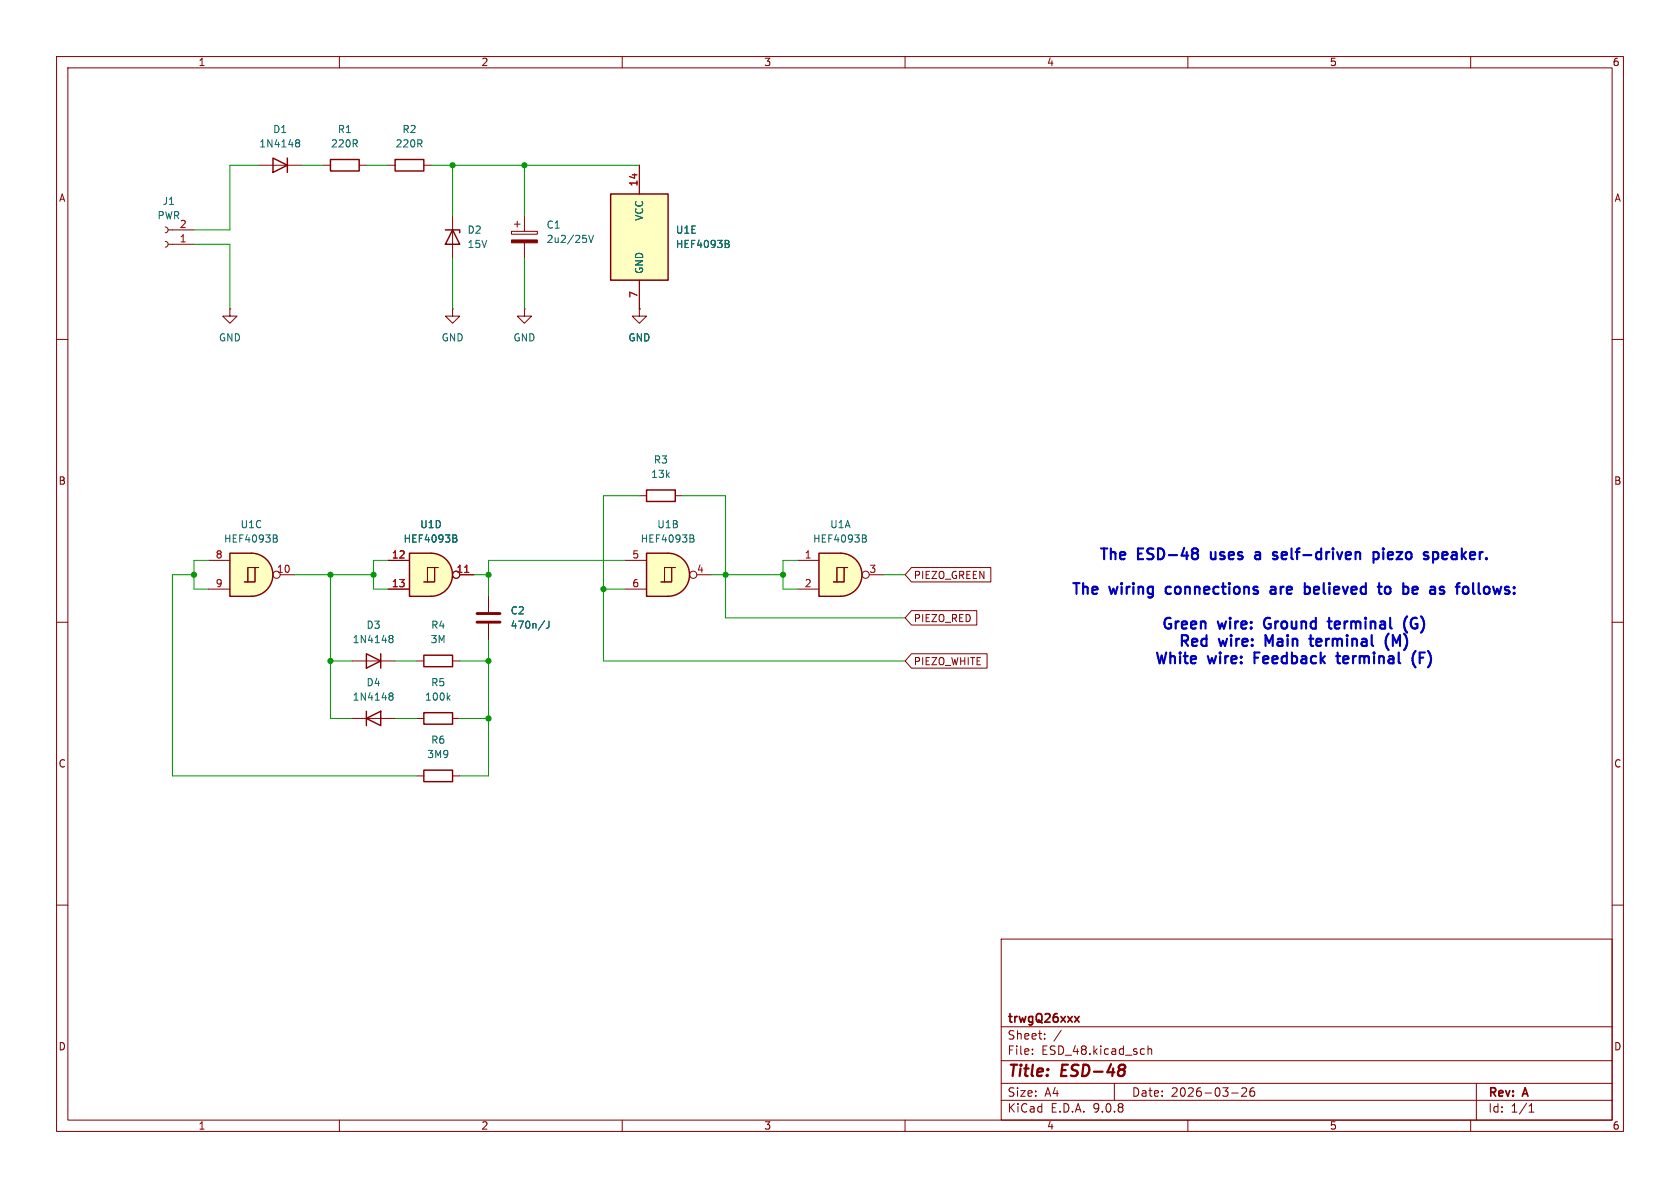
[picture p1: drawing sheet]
(kicad_sch
 (version 20250114)
 (generator "eeschema")
 (generator_version "9.0")
 (paper "A4")
 (title_block
  (title "ESD-48")
  (date "2026-03-26")
  (rev "A")
  (company "trwgQ26xxx"))
 (lib_symbols
  (symbol "4xxx:HEF4093B"
   (pin_names
    (offset 1.016)) (exclude_from_sim no) (in_bom yes) (on_board yes)
   (property "Reference" "U" (at 0 1.27 0) (effects (font (size 1.27 1.27))))
   (property "Value" "HEF4093B" (at 0 -1.27 0) (effects (font (size 1.27 1.27))))
   (property "Footprint" "" (at 0 0 0) (effects (font (size 1.27 1.27)) (hide yes)))
   (property "Datasheet" "https://assets.nexperia.com/documents/data-sheet/HEF4093B.pdf" (at 0 0 0) (effects (font (size 1.27 1.27)) (hide yes)))
   (property "Description" "Quad 2-Input NAND Schmitt Trigger, SOIC-14" (at 0 0 0) (effects (font (size 1.27 1.27)) (hide yes)))
   (property "ki_locked" "" (at 0 0 0) (effects (font (size 1.27 1.27))))
   (symbol "HEF4093B_1_0"
    (polyline (pts (xy -1.27 -1.27) (xy 0.635 -1.27) (xy 0.635 1.27) (xy 1.27 1.27)) (stroke (width 0) (type default)) (fill (type none)))
    (polyline (pts (xy -1.27 -1.27) (xy 0.635 -1.27) (xy 0.635 1.27) (xy 1.27 1.27)) (stroke (width 0) (type default)) (fill (type none)))
    (polyline (pts (xy -0.635 -1.27) (xy -0.635 1.27) (xy 0.635 1.27)) (stroke (width 0) (type default)) (fill (type none)))
    (polyline (pts (xy -0.635 -1.27) (xy -0.635 1.27) (xy 0.635 1.27)) (stroke (width 0) (type default)) (fill (type none))))
   (symbol "HEF4093B_1_1"
    (arc (start 0 3.81) (mid 3.7934 0) (end 0 -3.81) (stroke (width 0.254) (type default)) (fill (type background)))
    (polyline (pts (xy 0 3.81) (xy -3.81 3.81) (xy -3.81 -3.81) (xy 0 -3.81)) (stroke (width 0.254) (type default)) (fill (type background)))
    (pin input line (at -7.62 2.54 0) (length 3.81) (name "~" (effects (font (size 1.27 1.27)))) (number "1" (effects (font (size 1.27 1.27)))))
    (pin input line (at -7.62 -2.54 0) (length 3.81) (name "~" (effects (font (size 1.27 1.27)))) (number "2" (effects (font (size 1.27 1.27)))))
    (pin output inverted (at 7.62 0 180) (length 3.81) (name "~" (effects (font (size 1.27 1.27)))) (number "3" (effects (font (size 1.27 1.27))))))
   (symbol "HEF4093B_1_2"
    (arc (start -3.81 3.81) (mid -2.589 0) (end -3.81 -3.81) (stroke (width 0.254) (type default)) (fill (type none)))
    (polyline (pts (xy -3.81 3.81) (xy -0.635 3.81)) (stroke (width 0.254) (type default)) (fill (type background)))
    (polyline (pts (xy -3.81 -3.81) (xy -0.635 -3.81)) (stroke (width 0.254) (type default)) (fill (type background)))
    (arc (start 3.81 0) (mid 2.1855 -2.584) (end -0.6096 -3.81) (stroke (width 0.254) (type default)) (fill (type background)))
    (arc (start -0.6096 3.81) (mid 2.1928 2.5924) (end 3.81 0) (stroke (width 0.254) (type default)) (fill (type background)))
    (polyline (pts (xy -0.635 3.81) (xy -3.81 3.81) (xy -3.81 3.81) (xy -3.556 3.4036) (xy -3.0226 2.2606) (xy -2.6924 1.0414) (xy -2.6162 -0.254) (xy -2.7686 -1.4986) (xy -3.175 -2.7178) (xy -3.81 -3.81) (xy -3.81 -3.81) (xy -0.635 -3.81)) (stroke (width -25.4) (type default)) (fill (type background)))
    (pin input inverted (at -7.62 2.54 0) (length 4.318) (name "~" (effects (font (size 1.27 1.27)))) (number "1" (effects (font (size 1.27 1.27)))))
    (pin input inverted (at -7.62 -2.54 0) (length 4.318) (name "~" (effects (font (size 1.27 1.27)))) (number "2" (effects (font (size 1.27 1.27)))))
    (pin output line (at 7.62 0 180) (length 3.81) (name "~" (effects (font (size 1.27 1.27)))) (number "3" (effects (font (size 1.27 1.27))))))
   (symbol "HEF4093B_2_0"
    (polyline (pts (xy -1.27 -1.27) (xy 0.635 -1.27) (xy 0.635 1.27) (xy 1.27 1.27)) (stroke (width 0) (type default)) (fill (type none)))
    (polyline (pts (xy -1.27 -1.27) (xy 0.635 -1.27) (xy 0.635 1.27) (xy 1.27 1.27)) (stroke (width 0) (type default)) (fill (type none)))
    (polyline (pts (xy -0.635 -1.27) (xy -0.635 1.27) (xy 0.635 1.27)) (stroke (width 0) (type default)) (fill (type none)))
    (polyline (pts (xy -0.635 -1.27) (xy -0.635 1.27) (xy 0.635 1.27)) (stroke (width 0) (type default)) (fill (type none))))
   (symbol "HEF4093B_2_1"
    (arc (start 0 3.81) (mid 3.7934 0) (end 0 -3.81) (stroke (width 0.254) (type default)) (fill (type background)))
    (polyline (pts (xy 0 3.81) (xy -3.81 3.81) (xy -3.81 -3.81) (xy 0 -3.81)) (stroke (width 0.254) (type default)) (fill (type background)))
    (pin input line (at -7.62 2.54 0) (length 3.81) (name "~" (effects (font (size 1.27 1.27)))) (number "5" (effects (font (size 1.27 1.27)))))
    (pin input line (at -7.62 -2.54 0) (length 3.81) (name "~" (effects (font (size 1.27 1.27)))) (number "6" (effects (font (size 1.27 1.27)))))
    (pin output inverted (at 7.62 0 180) (length 3.81) (name "~" (effects (font (size 1.27 1.27)))) (number "4" (effects (font (size 1.27 1.27))))))
   (symbol "HEF4093B_2_2"
    (arc (start -3.81 3.81) (mid -2.589 0) (end -3.81 -3.81) (stroke (width 0.254) (type default)) (fill (type none)))
    (polyline (pts (xy -3.81 3.81) (xy -0.635 3.81)) (stroke (width 0.254) (type default)) (fill (type background)))
    (polyline (pts (xy -3.81 -3.81) (xy -0.635 -3.81)) (stroke (width 0.254) (type default)) (fill (type background)))
    (arc (start 3.81 0) (mid 2.1855 -2.584) (end -0.6096 -3.81) (stroke (width 0.254) (type default)) (fill (type background)))
    (arc (start -0.6096 3.81) (mid 2.1928 2.5924) (end 3.81 0) (stroke (width 0.254) (type default)) (fill (type background)))
    (polyline (pts (xy -0.635 3.81) (xy -3.81 3.81) (xy -3.81 3.81) (xy -3.556 3.4036) (xy -3.0226 2.2606) (xy -2.6924 1.0414) (xy -2.6162 -0.254) (xy -2.7686 -1.4986) (xy -3.175 -2.7178) (xy -3.81 -3.81) (xy -3.81 -3.81) (xy -0.635 -3.81)) (stroke (width -25.4) (type default)) (fill (type background)))
    (pin input inverted (at -7.62 2.54 0) (length 4.318) (name "~" (effects (font (size 1.27 1.27)))) (number "5" (effects (font (size 1.27 1.27)))))
    (pin input inverted (at -7.62 -2.54 0) (length 4.318) (name "~" (effects (font (size 1.27 1.27)))) (number "6" (effects (font (size 1.27 1.27)))))
    (pin output line (at 7.62 0 180) (length 3.81) (name "~" (effects (font (size 1.27 1.27)))) (number "4" (effects (font (size 1.27 1.27))))))
   (symbol "HEF4093B_3_0"
    (polyline (pts (xy -1.27 -1.27) (xy 0.635 -1.27) (xy 0.635 1.27) (xy 1.27 1.27)) (stroke (width 0) (type default)) (fill (type none)))
    (polyline (pts (xy -1.27 -1.27) (xy 0.635 -1.27) (xy 0.635 1.27) (xy 1.27 1.27)) (stroke (width 0) (type default)) (fill (type none)))
    (polyline (pts (xy -0.635 -1.27) (xy -0.635 1.27) (xy 0.635 1.27)) (stroke (width 0) (type default)) (fill (type none)))
    (polyline (pts (xy -0.635 -1.27) (xy -0.635 1.27) (xy 0.635 1.27)) (stroke (width 0) (type default)) (fill (type none))))
   (symbol "HEF4093B_3_1"
    (arc (start 0 3.81) (mid 3.7934 0) (end 0 -3.81) (stroke (width 0.254) (type default)) (fill (type background)))
    (polyline (pts (xy 0 3.81) (xy -3.81 3.81) (xy -3.81 -3.81) (xy 0 -3.81)) (stroke (width 0.254) (type default)) (fill (type background)))
    (pin input line (at -7.62 2.54 0) (length 3.81) (name "~" (effects (font (size 1.27 1.27)))) (number "8" (effects (font (size 1.27 1.27)))))
    (pin input line (at -7.62 -2.54 0) (length 3.81) (name "~" (effects (font (size 1.27 1.27)))) (number "9" (effects (font (size 1.27 1.27)))))
    (pin output inverted (at 7.62 0 180) (length 3.81) (name "~" (effects (font (size 1.27 1.27)))) (number "10" (effects (font (size 1.27 1.27))))))
   (symbol "HEF4093B_3_2"
    (arc (start -3.81 3.81) (mid -2.589 0) (end -3.81 -3.81) (stroke (width 0.254) (type default)) (fill (type none)))
    (polyline (pts (xy -3.81 3.81) (xy -0.635 3.81)) (stroke (width 0.254) (type default)) (fill (type background)))
    (polyline (pts (xy -3.81 -3.81) (xy -0.635 -3.81)) (stroke (width 0.254) (type default)) (fill (type background)))
    (arc (start 3.81 0) (mid 2.1855 -2.584) (end -0.6096 -3.81) (stroke (width 0.254) (type default)) (fill (type background)))
    (arc (start -0.6096 3.81) (mid 2.1928 2.5924) (end 3.81 0) (stroke (width 0.254) (type default)) (fill (type background)))
    (polyline (pts (xy -0.635 3.81) (xy -3.81 3.81) (xy -3.81 3.81) (xy -3.556 3.4036) (xy -3.0226 2.2606) (xy -2.6924 1.0414) (xy -2.6162 -0.254) (xy -2.7686 -1.4986) (xy -3.175 -2.7178) (xy -3.81 -3.81) (xy -3.81 -3.81) (xy -0.635 -3.81)) (stroke (width -25.4) (type default)) (fill (type background)))
    (pin input inverted (at -7.62 2.54 0) (length 4.318) (name "~" (effects (font (size 1.27 1.27)))) (number "8" (effects (font (size 1.27 1.27)))))
    (pin input inverted (at -7.62 -2.54 0) (length 4.318) (name "~" (effects (font (size 1.27 1.27)))) (number "9" (effects (font (size 1.27 1.27)))))
    (pin output line (at 7.62 0 180) (length 3.81) (name "~" (effects (font (size 1.27 1.27)))) (number "10" (effects (font (size 1.27 1.27))))))
   (symbol "HEF4093B_4_0"
    (polyline (pts (xy -1.27 -1.27) (xy 0.635 -1.27) (xy 0.635 1.27) (xy 1.27 1.27)) (stroke (width 0) (type default)) (fill (type none)))
    (polyline (pts (xy -1.27 -1.27) (xy 0.635 -1.27) (xy 0.635 1.27) (xy 1.27 1.27)) (stroke (width 0) (type default)) (fill (type none)))
    (polyline (pts (xy -0.635 -1.27) (xy -0.635 1.27) (xy 0.635 1.27)) (stroke (width 0) (type default)) (fill (type none)))
    (polyline (pts (xy -0.635 -1.27) (xy -0.635 1.27) (xy 0.635 1.27)) (stroke (width 0) (type default)) (fill (type none))))
   (symbol "HEF4093B_4_1"
    (arc (start 0 3.81) (mid 3.7934 0) (end 0 -3.81) (stroke (width 0.254) (type default)) (fill (type background)))
    (polyline (pts (xy 0 3.81) (xy -3.81 3.81) (xy -3.81 -3.81) (xy 0 -3.81)) (stroke (width 0.254) (type default)) (fill (type background)))
    (pin input line (at -7.62 2.54 0) (length 3.81) (name "~" (effects (font (size 1.27 1.27)))) (number "12" (effects (font (size 1.27 1.27)))))
    (pin input line (at -7.62 -2.54 0) (length 3.81) (name "~" (effects (font (size 1.27 1.27)))) (number "13" (effects (font (size 1.27 1.27)))))
    (pin output inverted (at 7.62 0 180) (length 3.81) (name "~" (effects (font (size 1.27 1.27)))) (number "11" (effects (font (size 1.27 1.27))))))
   (symbol "HEF4093B_4_2"
    (arc (start -3.81 3.81) (mid -2.589 0) (end -3.81 -3.81) (stroke (width 0.254) (type default)) (fill (type none)))
    (polyline (pts (xy -3.81 3.81) (xy -0.635 3.81)) (stroke (width 0.254) (type default)) (fill (type background)))
    (polyline (pts (xy -3.81 -3.81) (xy -0.635 -3.81)) (stroke (width 0.254) (type default)) (fill (type background)))
    (arc (start 3.81 0) (mid 2.1855 -2.584) (end -0.6096 -3.81) (stroke (width 0.254) (type default)) (fill (type background)))
    (arc (start -0.6096 3.81) (mid 2.1928 2.5924) (end 3.81 0) (stroke (width 0.254) (type default)) (fill (type background)))
    (polyline (pts (xy -0.635 3.81) (xy -3.81 3.81) (xy -3.81 3.81) (xy -3.556 3.4036) (xy -3.0226 2.2606) (xy -2.6924 1.0414) (xy -2.6162 -0.254) (xy -2.7686 -1.4986) (xy -3.175 -2.7178) (xy -3.81 -3.81) (xy -3.81 -3.81) (xy -0.635 -3.81)) (stroke (width -25.4) (type default)) (fill (type background)))
    (pin input inverted (at -7.62 2.54 0) (length 4.318) (name "~" (effects (font (size 1.27 1.27)))) (number "12" (effects (font (size 1.27 1.27)))))
    (pin input inverted (at -7.62 -2.54 0) (length 4.318) (name "~" (effects (font (size 1.27 1.27)))) (number "13" (effects (font (size 1.27 1.27)))))
    (pin output line (at 7.62 0 180) (length 3.81) (name "~" (effects (font (size 1.27 1.27)))) (number "11" (effects (font (size 1.27 1.27))))))
   (symbol "HEF4093B_5_0"
    (pin power_in line (at 0 12.7 270) (length 5.08) (name "VCC" (effects (font (size 1.27 1.27)))) (number "14" (effects (font (size 1.27 1.27)))))
    (pin power_in line (at 0 -12.7 90) (length 5.08) (name "GND" (effects (font (size 1.27 1.27)))) (number "7" (effects (font (size 1.27 1.27))))))
   (symbol "HEF4093B_5_1"
    (rectangle (start -5.08 7.62) (end 5.08 -7.62) (stroke (width 0.254) (type default)) (fill (type background))))
   (embedded_fonts no))
  (symbol "Connector:Conn_01x02_Socket"
   (pin_names
    (offset 1.016) (hide yes)) (exclude_from_sim no) (in_bom yes) (on_board yes)
   (property "Reference" "J" (at 0 2.54 0) (effects (font (size 1.27 1.27))))
   (property "Value" "Conn_01x02_Socket" (at 0 -5.08 0) (effects (font (size 1.27 1.27))))
   (property "Footprint" "" (at 0 0 0) (effects (font (size 1.27 1.27)) (hide yes)))
   (property "Datasheet" "~" (at 0 0 0) (effects (font (size 1.27 1.27)) (hide yes)))
   (property "Description" "Generic connector, single row, 01x02, script generated" (at 0 0 0) (effects (font (size 1.27 1.27)) (hide yes)))
   (property "ki_locked" "" (at 0 0 0) (effects (font (size 1.27 1.27))))
   (symbol "Conn_01x02_Socket_1_1"
    (polyline (pts (xy -1.27 0) (xy -0.508 0)) (stroke (width 0.1524) (type default)) (fill (type none)))
    (polyline (pts (xy -1.27 -2.54) (xy -0.508 -2.54)) (stroke (width 0.1524) (type default)) (fill (type none)))
    (arc (start 0 -0.508) (mid -0.5058 0) (end 0 0.508) (stroke (width 0.1524) (type default)) (fill (type none)))
    (arc (start 0 -3.048) (mid -0.5058 -2.54) (end 0 -2.032) (stroke (width 0.1524) (type default)) (fill (type none)))
    (pin passive line (at -5.08 0 0) (length 3.81) (name "Pin_1" (effects (font (size 1.27 1.27)))) (number "1" (effects (font (size 1.27 1.27)))))
    (pin passive line (at -5.08 -2.54 0) (length 3.81) (name "Pin_2" (effects (font (size 1.27 1.27)))) (number "2" (effects (font (size 1.27 1.27))))))
   (embedded_fonts no))
  (symbol "Device:C"
   (pin_numbers (hide yes))
   (pin_names
    (offset 0.254)) (exclude_from_sim no) (in_bom yes) (on_board yes)
   (property "Reference" "C" (at 0.635 2.54 0) (effects (font (size 1.27 1.27)) (justify left)))
   (property "Value" "C" (at 0.635 -2.54 0) (effects (font (size 1.27 1.27)) (justify left)))
   (property "Footprint" "" (at 0.9652 -3.81 0) (effects (font (size 1.27 1.27)) (hide yes)))
   (property "Datasheet" "~" (at 0 0 0) (effects (font (size 1.27 1.27)) (hide yes)))
   (property "Description" "Unpolarized capacitor" (at 0 0 0) (effects (font (size 1.27 1.27)) (hide yes)))
   (symbol "C_0_1"
    (polyline (pts (xy -2.032 0.762) (xy 2.032 0.762)) (stroke (width 0.508) (type default)) (fill (type none)))
    (polyline (pts (xy -2.032 -0.762) (xy 2.032 -0.762)) (stroke (width 0.508) (type default)) (fill (type none))))
   (symbol "C_1_1"
    (pin passive line (at 0 3.81 270) (length 2.794) (name "~" (effects (font (size 1.27 1.27)))) (number "1" (effects (font (size 1.27 1.27)))))
    (pin passive line (at 0 -3.81 90) (length 2.794) (name "~" (effects (font (size 1.27 1.27)))) (number "2" (effects (font (size 1.27 1.27))))))
   (embedded_fonts no))
  (symbol "Device:C_Polarized"
   (pin_numbers (hide yes))
   (pin_names
    (offset 0.254)) (exclude_from_sim no) (in_bom yes) (on_board yes)
   (property "Reference" "C" (at 0.635 2.54 0) (effects (font (size 1.27 1.27)) (justify left)))
   (property "Value" "C_Polarized" (at 0.635 -2.54 0) (effects (font (size 1.27 1.27)) (justify left)))
   (property "Footprint" "" (at 0.9652 -3.81 0) (effects (font (size 1.27 1.27)) (hide yes)))
   (property "Datasheet" "~" (at 0 0 0) (effects (font (size 1.27 1.27)) (hide yes)))
   (property "Description" "Polarized capacitor" (at 0 0 0) (effects (font (size 1.27 1.27)) (hide yes)))
   (symbol "C_Polarized_0_1"
    (rectangle (start -2.286 0.508) (end 2.286 1.016) (stroke (width 0) (type default)) (fill (type none)))
    (polyline (pts (xy -1.778 2.286) (xy -0.762 2.286)) (stroke (width 0) (type default)) (fill (type none)))
    (polyline (pts (xy -1.27 2.794) (xy -1.27 1.778)) (stroke (width 0) (type default)) (fill (type none)))
    (rectangle (start 2.286 -0.508) (end -2.286 -1.016) (stroke (width 0) (type default)) (fill (type outline))))
   (symbol "C_Polarized_1_1"
    (pin passive line (at 0 3.81 270) (length 2.794) (name "~" (effects (font (size 1.27 1.27)))) (number "1" (effects (font (size 1.27 1.27)))))
    (pin passive line (at 0 -3.81 90) (length 2.794) (name "~" (effects (font (size 1.27 1.27)))) (number "2" (effects (font (size 1.27 1.27))))))
   (embedded_fonts no))
  (symbol "Device:D_Zener"
   (pin_numbers (hide yes))
   (pin_names
    (offset 1.016) (hide yes)) (exclude_from_sim no) (in_bom yes) (on_board yes)
   (property "Reference" "D" (at 0 2.54 0) (effects (font (size 1.27 1.27))))
   (property "Value" "D_Zener" (at 0 -2.54 0) (effects (font (size 1.27 1.27))))
   (property "Footprint" "" (at 0 0 0) (effects (font (size 1.27 1.27)) (hide yes)))
   (property "Datasheet" "~" (at 0 0 0) (effects (font (size 1.27 1.27)) (hide yes)))
   (property "Description" "Zener diode" (at 0 0 0) (effects (font (size 1.27 1.27)) (hide yes)))
   (symbol "D_Zener_0_1"
    (polyline (pts (xy -1.27 -1.27) (xy -1.27 1.27) (xy -0.762 1.27)) (stroke (width 0.254) (type default)) (fill (type none)))
    (polyline (pts (xy 1.27 0) (xy -1.27 0)) (stroke (width 0) (type default)) (fill (type none)))
    (polyline (pts (xy 1.27 -1.27) (xy 1.27 1.27) (xy -1.27 0) (xy 1.27 -1.27)) (stroke (width 0.254) (type default)) (fill (type none))))
   (symbol "D_Zener_1_1"
    (pin passive line (at -3.81 0 0) (length 2.54) (name "K" (effects (font (size 1.27 1.27)))) (number "1" (effects (font (size 1.27 1.27)))))
    (pin passive line (at 3.81 0 180) (length 2.54) (name "A" (effects (font (size 1.27 1.27)))) (number "2" (effects (font (size 1.27 1.27))))))
   (embedded_fonts no))
  (symbol "Device:R"
   (pin_numbers (hide yes))
   (pin_names
    (offset 0)) (exclude_from_sim no) (in_bom yes) (on_board yes)
   (property "Reference" "R" (at 2.032 0 90) (effects (font (size 1.27 1.27))))
   (property "Value" "R" (at 0 0 90) (effects (font (size 1.27 1.27))))
   (property "Footprint" "" (at -1.778 0 90) (effects (font (size 1.27 1.27)) (hide yes)))
   (property "Datasheet" "~" (at 0 0 0) (effects (font (size 1.27 1.27)) (hide yes)))
   (property "Description" "Resistor" (at 0 0 0) (effects (font (size 1.27 1.27)) (hide yes)))
   (symbol "R_0_1"
    (rectangle (start -1.016 -2.54) (end 1.016 2.54) (stroke (width 0.254) (type default)) (fill (type none))))
   (symbol "R_1_1"
    (pin passive line (at 0 3.81 270) (length 1.27) (name "~" (effects (font (size 1.27 1.27)))) (number "1" (effects (font (size 1.27 1.27)))))
    (pin passive line (at 0 -3.81 90) (length 1.27) (name "~" (effects (font (size 1.27 1.27)))) (number "2" (effects (font (size 1.27 1.27))))))
   (embedded_fonts no))
  (symbol "Diode:1N4148"
   (pin_numbers (hide yes))
   (pin_names (hide yes)) (exclude_from_sim no) (in_bom yes) (on_board yes)
   (property "Reference" "D" (at 0 2.54 0) (effects (font (size 1.27 1.27))))
   (property "Value" "1N4148" (at 0 -2.54 0) (effects (font (size 1.27 1.27))))
   (property "Footprint" "Diode_THT:D_DO-35_SOD27_P7.62mm_Horizontal" (at 0 0 0) (effects (font (size 1.27 1.27)) (hide yes)))
   (property "Datasheet" "https://assets.nexperia.com/documents/data-sheet/1N4148_1N4448.pdf" (at 0 0 0) (effects (font (size 1.27 1.27)) (hide yes)))
   (property "Description" "100V 0.15A standard switching diode, DO-35" (at 0 0 0) (effects (font (size 1.27 1.27)) (hide yes)))
   (property "Sim.Device" "D" (at 0 0 0) (effects (font (size 1.27 1.27)) (hide yes)))
   (property "Sim.Pins" "1=K 2=A" (at 0 0 0) (effects (font (size 1.27 1.27)) (hide yes)))
   (symbol "1N4148_0_1"
    (polyline (pts (xy -1.27 1.27) (xy -1.27 -1.27)) (stroke (width 0.254) (type default)) (fill (type none)))
    (polyline (pts (xy 1.27 1.27) (xy 1.27 -1.27) (xy -1.27 0) (xy 1.27 1.27)) (stroke (width 0.254) (type default)) (fill (type none)))
    (polyline (pts (xy 1.27 0) (xy -1.27 0)) (stroke (width 0) (type default)) (fill (type none))))
   (symbol "1N4148_1_1"
    (pin passive line (at -3.81 0 0) (length 2.54) (name "K" (effects (font (size 1.27 1.27)))) (number "1" (effects (font (size 1.27 1.27)))))
    (pin passive line (at 3.81 0 180) (length 2.54) (name "A" (effects (font (size 1.27 1.27)))) (number "2" (effects (font (size 1.27 1.27))))))
   (embedded_fonts no))
  (symbol "power:GND"
   (power)
   (pin_numbers (hide yes))
   (pin_names
    (offset 0) (hide yes)) (exclude_from_sim no) (in_bom yes) (on_board yes)
   (property "Reference" "#PWR" (at 0 -6.35 0) (effects (font (size 1.27 1.27)) (hide yes)))
   (property "Value" "GND" (at 0 -3.81 0) (effects (font (size 1.27 1.27))))
   (property "Footprint" "" (at 0 0 0) (effects (font (size 1.27 1.27)) (hide yes)))
   (property "Datasheet" "" (at 0 0 0) (effects (font (size 1.27 1.27)) (hide yes)))
   (property "Description" "Power symbol creates a global label with name \"GND\" , ground" (at 0 0 0) (effects (font (size 1.27 1.27)) (hide yes)))
   (symbol "GND_0_1"
    (polyline (pts (xy 0 0) (xy 0 -1.27) (xy 1.27 -1.27) (xy 0 -2.54) (xy -1.27 -1.27) (xy 0 -1.27)) (stroke (width 0) (type default)) (fill (type none))))
   (symbol "GND_1_1"
    (pin power_in line (at 0 0 270) (length 0) (name "~" (effects (font (size 1.27 1.27)))) (number "1" (effects (font (size 1.27 1.27))))))
   (embedded_fonts no)))
 (text "The ESD-48 uses a self-driven piezo speaker.\n\nThe wiring connections are believed to be as follows:\n\nGreen wire: Ground terminal (G)\nRed wire: Main terminal (M)\nWhite wire: Feedback terminal (F)"
  (exclude_from_sim no)
  (at 228.854 107.442 0)
  (effects (font
    (face "KiCad Font") (size 1.905 1.905) (thickness 0.381)
    (bold yes))))
 (junction
  (at 58.42 116.84)
  (diameter 0)
  (color 0 0 0 0))
 (junction
  (at 86.36 116.84)
  (diameter 0)
  (color 0 0 0 0))
 (junction
  (at 86.36 127)
  (diameter 0)
  (color 0 0 0 0))
 (junction
  (at 128.27 101.6)
  (diameter 0)
  (color 0 0 0 0))
 (junction
  (at 34.29 101.6)
  (diameter 0)
  (color 0 0 0 0))
 (junction
  (at 106.68 104.14)
  (diameter 0)
  (color 0 0 0 0))
 (junction
  (at 86.36 101.6)
  (diameter 0)
  (color 0 0 0 0))
 (junction
  (at 58.42 101.6)
  (diameter 0)
  (color 0 0 0 0))
 (junction
  (at 80.01 29.21)
  (diameter 0)
  (color 0 0 0 0))
 (junction
  (at 92.71 29.21)
  (diameter 0)
  (color 0 0 0 0))
 (junction
  (at 66.04 101.6)
  (diameter 0)
  (color 0 0 0 0))
 (junction
  (at 138.43 101.6)
  (diameter 0)
  (color 0 0 0 0))
 (wire
  (pts (xy 81.28 137.16) (xy 86.36 137.16))
  (stroke (width 0) (type default)))
 (wire
  (pts (xy 34.29 40.64) (xy 40.64 40.64))
  (stroke (width 0) (type default)))
 (wire
  (pts (xy 138.43 99.06) (xy 140.97 99.06))
  (stroke (width 0) (type default)))
 (wire
  (pts (xy 62.23 116.84) (xy 58.42 116.84))
  (stroke (width 0) (type default)))
 (wire
  (pts (xy 40.64 29.21) (xy 45.72 29.21))
  (stroke (width 0) (type default)))
 (wire
  (pts (xy 80.01 29.21) (xy 80.01 38.1))
  (stroke (width 0) (type default)))
 (wire
  (pts (xy 86.36 127) (xy 86.36 116.84))
  (stroke (width 0) (type default)))
 (wire
  (pts (xy 68.58 29.21) (xy 64.77 29.21))
  (stroke (width 0) (type default)))
 (wire
  (pts (xy 92.71 38.1) (xy 92.71 29.21))
  (stroke (width 0) (type default)))
 (wire
  (pts (xy 80.01 45.72) (xy 80.01 54.61))
  (stroke (width 0) (type default)))
 (wire
  (pts (xy 128.27 101.6) (xy 138.43 101.6))
  (stroke (width 0) (type default)))
 (wire
  (pts (xy 86.36 99.06) (xy 86.36 101.6))
  (stroke (width 0) (type default)))
 (wire
  (pts (xy 86.36 101.6) (xy 86.36 105.41))
  (stroke (width 0) (type default)))
 (wire
  (pts (xy 62.23 127) (xy 58.42 127))
  (stroke (width 0) (type default)))
 (wire
  (pts (xy 86.36 137.16) (xy 86.36 127))
  (stroke (width 0) (type default)))
 (wire
  (pts (xy 81.28 127) (xy 86.36 127))
  (stroke (width 0) (type default)))
 (wire
  (pts (xy 34.29 99.06) (xy 34.29 101.6))
  (stroke (width 0) (type default)))
 (wire
  (pts (xy 92.71 29.21) (xy 113.03 29.21))
  (stroke (width 0) (type default)))
 (wire
  (pts (xy 58.42 116.84) (xy 58.42 101.6))
  (stroke (width 0) (type default)))
 (wire
  (pts (xy 138.43 101.6) (xy 138.43 99.06))
  (stroke (width 0) (type default)))
 (wire
  (pts (xy 160.02 116.84) (xy 106.68 116.84))
  (stroke (width 0) (type default)))
 (wire
  (pts (xy 66.04 99.06) (xy 66.04 101.6))
  (stroke (width 0) (type default)))
 (wire
  (pts (xy 86.36 113.03) (xy 86.36 116.84))
  (stroke (width 0) (type default)))
 (wire
  (pts (xy 34.29 101.6) (xy 34.29 104.14))
  (stroke (width 0) (type default)))
 (wire
  (pts (xy 128.27 87.63) (xy 128.27 101.6))
  (stroke (width 0) (type default)))
 (wire
  (pts (xy 92.71 54.61) (xy 92.71 45.72))
  (stroke (width 0) (type default)))
 (wire
  (pts (xy 58.42 101.6) (xy 66.04 101.6))
  (stroke (width 0) (type default)))
 (wire
  (pts (xy 76.2 29.21) (xy 80.01 29.21))
  (stroke (width 0) (type default)))
 (wire
  (pts (xy 106.68 116.84) (xy 106.68 104.14))
  (stroke (width 0) (type default)))
 (wire
  (pts (xy 69.85 127) (xy 73.66 127))
  (stroke (width 0) (type default)))
 (wire
  (pts (xy 81.28 116.84) (xy 86.36 116.84))
  (stroke (width 0) (type default)))
 (wire
  (pts (xy 66.04 101.6) (xy 66.04 104.14))
  (stroke (width 0) (type default)))
 (wire
  (pts (xy 52.07 101.6) (xy 58.42 101.6))
  (stroke (width 0) (type default)))
 (wire
  (pts (xy 66.04 104.14) (xy 68.58 104.14))
  (stroke (width 0) (type default)))
 (wire
  (pts (xy 138.43 104.14) (xy 138.43 101.6))
  (stroke (width 0) (type default)))
 (wire
  (pts (xy 156.21 101.6) (xy 160.02 101.6))
  (stroke (width 0) (type default)))
 (wire
  (pts (xy 106.68 87.63) (xy 113.03 87.63))
  (stroke (width 0) (type default)))
 (wire
  (pts (xy 40.64 40.64) (xy 40.64 29.21))
  (stroke (width 0) (type default)))
 (wire
  (pts (xy 128.27 109.22) (xy 128.27 101.6))
  (stroke (width 0) (type default)))
 (wire
  (pts (xy 92.71 29.21) (xy 80.01 29.21))
  (stroke (width 0) (type default)))
 (wire
  (pts (xy 73.66 116.84) (xy 69.85 116.84))
  (stroke (width 0) (type default)))
 (wire
  (pts (xy 106.68 104.14) (xy 106.68 87.63))
  (stroke (width 0) (type default)))
 (wire
  (pts (xy 68.58 99.06) (xy 66.04 99.06))
  (stroke (width 0) (type default)))
 (wire
  (pts (xy 86.36 101.6) (xy 83.82 101.6))
  (stroke (width 0) (type default)))
 (wire
  (pts (xy 36.83 99.06) (xy 34.29 99.06))
  (stroke (width 0) (type default)))
 (wire
  (pts (xy 34.29 43.18) (xy 40.64 43.18))
  (stroke (width 0) (type default)))
 (wire
  (pts (xy 125.73 101.6) (xy 128.27 101.6))
  (stroke (width 0) (type default)))
 (wire
  (pts (xy 120.65 87.63) (xy 128.27 87.63))
  (stroke (width 0) (type default)))
 (wire
  (pts (xy 110.49 99.06) (xy 86.36 99.06))
  (stroke (width 0) (type default)))
 (wire
  (pts (xy 34.29 104.14) (xy 36.83 104.14))
  (stroke (width 0) (type default)))
 (wire
  (pts (xy 110.49 104.14) (xy 106.68 104.14))
  (stroke (width 0) (type default)))
 (wire
  (pts (xy 58.42 127) (xy 58.42 116.84))
  (stroke (width 0) (type default)))
 (wire
  (pts (xy 160.02 109.22) (xy 128.27 109.22))
  (stroke (width 0) (type default)))
 (wire
  (pts (xy 53.34 29.21) (xy 57.15 29.21))
  (stroke (width 0) (type default)))
 (wire
  (pts (xy 73.66 137.16) (xy 30.48 137.16))
  (stroke (width 0) (type default)))
 (wire
  (pts (xy 30.48 101.6) (xy 34.29 101.6))
  (stroke (width 0) (type default)))
 (wire
  (pts (xy 140.97 104.14) (xy 138.43 104.14))
  (stroke (width 0) (type default)))
 (wire
  (pts (xy 40.64 43.18) (xy 40.64 54.61))
  (stroke (width 0) (type default)))
 (wire
  (pts (xy 30.48 137.16) (xy 30.48 101.6))
  (stroke (width 0) (type default)))
 (global_label "PIEZO_RED"
  (shape input)
  (at 160.02 109.22 0)
  (fields_autoplaced yes)
  (effects (font (size 1.27 1.27)) (justify left))
  (property "Intersheetrefs" "${INTERSHEET_REFS}" (at 173.2256 109.22 0) (effects (font (size 1.27 1.27)) (justify left) (hide yes))))
 (global_label "PIEZO_GREEN"
  (shape input)
  (at 160.02 101.6 0)
  (fields_autoplaced yes)
  (effects (font (size 1.27 1.27)) (justify left))
  (property "Intersheetrefs" "${INTERSHEET_REFS}" (at 175.7051 101.6 0) (effects (font (size 1.27 1.27)) (justify left) (hide yes))))
 (global_label "PIEZO_WHITE"
  (shape input)
  (at 160.02 116.84 0)
  (fields_autoplaced yes)
  (effects (font (size 1.27 1.27)) (justify left))
  (property "Intersheetrefs" "${INTERSHEET_REFS}" (at 175.0399 116.84 0) (effects (font (size 1.27 1.27)) (justify left) (hide yes))))
 (symbol
  (lib_id "Device:C")
  (at 86.36 109.22 0)
  (unit 1)
  (exclude_from_sim no)
  (in_bom yes)
  (on_board yes)
  (dnp no)
  (fields_autoplaced yes)
  (property "Reference" "C2" (at 90.17 107.9499 0) (effects (font (size 1.27 1.27)) (justify left)))
  (property "Value" "470n/J" (at 90.17 110.4899 0) (effects (font (size 1.27 1.27)) (justify left)))
  (property "Footprint" "" (at 87.3252 113.03 0) (effects (font (size 1.27 1.27)) (hide yes)))
  (property "Datasheet" "~" (at 86.36 109.22 0) (effects (font (size 1.27 1.27)) (hide yes)))
  (property "Description" "Unpolarized capacitor" (at 86.36 109.22 0) (effects (font (size 1.27 1.27)) (hide yes)))
  (pin "2")
  (pin "1"))
 (symbol
  (lib_id "Device:R")
  (at 77.47 116.84 90)
  (unit 1)
  (exclude_from_sim no)
  (in_bom yes)
  (on_board yes)
  (dnp no)
  (fields_autoplaced yes)
  (property "Reference" "R4" (at 77.47 110.49 90) (effects (font (size 1.27 1.27))))
  (property "Value" "3M" (at 77.47 113.03 90) (effects (font (size 1.27 1.27))))
  (property "Footprint" "" (at 77.47 118.618 90) (effects (font (size 1.27 1.27)) (hide yes)))
  (property "Datasheet" "~" (at 77.47 116.84 0) (effects (font (size 1.27 1.27)) (hide yes)))
  (property "Description" "Resistor" (at 77.47 116.84 0) (effects (font (size 1.27 1.27)) (hide yes)))
  (pin "1")
  (pin "2"))
 (symbol
  (lib_id "Connector:Conn_01x02_Socket")
  (at 29.21 43.18 180)
  (unit 1)
  (exclude_from_sim no)
  (in_bom yes)
  (on_board yes)
  (dnp no)
  (fields_autoplaced yes)
  (property "Reference" "J1" (at 29.845 35.56 0) (effects (font (size 1.27 1.27))))
  (property "Value" "PWR" (at 29.845 38.1 0) (effects (font (size 1.27 1.27))))
  (property "Footprint" "" (at 29.21 43.18 0) (effects (font (size 1.27 1.27)) (hide yes)))
  (property "Datasheet" "~" (at 29.21 43.18 0) (effects (font (size 1.27 1.27)) (hide yes)))
  (property "Description" "Generic connector, single row, 01x02, script generated" (at 29.21 43.18 0) (effects (font (size 1.27 1.27)) (hide yes)))
  (pin "2")
  (pin "1"))
 (symbol
  (lib_id "4xxx:HEF4093B")
  (at 148.59 101.6 0)
  (unit 1)
  (exclude_from_sim no)
  (in_bom yes)
  (on_board yes)
  (dnp no)
  (fields_autoplaced yes)
  (property "Reference" "U1" (at 148.5817 92.71 0) (effects (font (size 1.27 1.27))))
  (property "Value" "HEF4093B" (at 148.5817 95.25 0) (effects (font (size 1.27 1.27))))
  (property "Footprint" "" (at 148.59 101.6 0) (effects (font (size 1.27 1.27)) (hide yes)))
  (property "Datasheet" "https://assets.nexperia.com/documents/data-sheet/HEF4093B.pdf" (at 148.59 101.6 0) (effects (font (size 1.27 1.27)) (hide yes)))
  (property "Description" "Quad 2-Input NAND Schmitt Trigger, SOIC-14" (at 148.59 101.6 0) (effects (font (size 1.27 1.27)) (hide yes)))
  (pin "13")
  (pin "11")
  (pin "4")
  (pin "5")
  (pin "3")
  (pin "8")
  (pin "14")
  (pin "7")
  (pin "6")
  (pin "12")
  (pin "1")
  (pin "10")
  (pin "9")
  (pin "2"))
 (symbol
  (lib_id "4xxx:HEF4093B")
  (at 118.11 101.6 0)
  (unit 2)
  (exclude_from_sim no)
  (in_bom yes)
  (on_board yes)
  (dnp no)
  (fields_autoplaced yes)
  (property "Reference" "U1" (at 118.1017 92.71 0) (effects (font (size 1.27 1.27))))
  (property "Value" "HEF4093B" (at 118.1017 95.25 0) (effects (font (size 1.27 1.27))))
  (property "Footprint" "" (at 118.11 101.6 0) (effects (font (size 1.27 1.27)) (hide yes)))
  (property "Datasheet" "https://assets.nexperia.com/documents/data-sheet/HEF4093B.pdf" (at 118.11 101.6 0) (effects (font (size 1.27 1.27)) (hide yes)))
  (property "Description" "Quad 2-Input NAND Schmitt Trigger, SOIC-14" (at 118.11 101.6 0) (effects (font (size 1.27 1.27)) (hide yes)))
  (pin "13")
  (pin "11")
  (pin "4")
  (pin "5")
  (pin "3")
  (pin "8")
  (pin "14")
  (pin "7")
  (pin "6")
  (pin "12")
  (pin "1")
  (pin "10")
  (pin "9")
  (pin "2"))
 (symbol
  (lib_id "Diode:1N4148")
  (at 49.53 29.21 180)
  (unit 1)
  (exclude_from_sim no)
  (in_bom yes)
  (on_board yes)
  (dnp no)
  (fields_autoplaced yes)
  (property "Reference" "D1" (at 49.53 22.86 0) (effects (font (size 1.27 1.27))))
  (property "Value" "1N4148" (at 49.53 25.4 0) (effects (font (size 1.27 1.27))))
  (property "Footprint" "Diode_THT:D_DO-35_SOD27_P7.62mm_Horizontal" (at 49.53 29.21 0) (effects (font (size 1.27 1.27)) (hide yes)))
  (property "Datasheet" "https://assets.nexperia.com/documents/data-sheet/1N4148_1N4448.pdf" (at 49.53 29.21 0) (effects (font (size 1.27 1.27)) (hide yes)))
  (property "Description" "100V 0.15A standard switching diode, DO-35" (at 49.53 29.21 0) (effects (font (size 1.27 1.27)) (hide yes)))
  (property "Sim.Device" "D" (at 49.53 29.21 0) (effects (font (size 1.27 1.27)) (hide yes)))
  (property "Sim.Pins" "1=K 2=A" (at 49.53 29.21 0) (effects (font (size 1.27 1.27)) (hide yes)))
  (pin "2")
  (pin "1"))
 (symbol
  (lib_id "Device:D_Zener")
  (at 80.01 41.91 270)
  (unit 1)
  (exclude_from_sim no)
  (in_bom yes)
  (on_board yes)
  (dnp no)
  (fields_autoplaced yes)
  (property "Reference" "D2" (at 82.55 40.6399 90) (effects (font (size 1.27 1.27)) (justify left)))
  (property "Value" "15V" (at 82.55 43.1799 90) (effects (font (size 1.27 1.27)) (justify left)))
  (property "Footprint" "" (at 80.01 41.91 0) (effects (font (size 1.27 1.27)) (hide yes)))
  (property "Datasheet" "~" (at 80.01 41.91 0) (effects (font (size 1.27 1.27)) (hide yes)))
  (property "Description" "Zener diode" (at 80.01 41.91 0) (effects (font (size 1.27 1.27)) (hide yes)))
  (pin "2")
  (pin "1"))
 (symbol
  (lib_id "Device:R")
  (at 116.84 87.63 90)
  (unit 1)
  (exclude_from_sim no)
  (in_bom yes)
  (on_board yes)
  (dnp no)
  (fields_autoplaced yes)
  (property "Reference" "R3" (at 116.84 81.28 90) (effects (font (size 1.27 1.27))))
  (property "Value" "13k" (at 116.84 83.82 90) (effects (font (size 1.27 1.27))))
  (property "Footprint" "" (at 116.84 89.408 90) (effects (font (size 1.27 1.27)) (hide yes)))
  (property "Datasheet" "~" (at 116.84 87.63 0) (effects (font (size 1.27 1.27)) (hide yes)))
  (property "Description" "Resistor" (at 116.84 87.63 0) (effects (font (size 1.27 1.27)) (hide yes)))
  (pin "1")
  (pin "2"))
 (symbol
  (lib_id "power:GND")
  (at 40.64 54.61 0)
  (unit 1)
  (exclude_from_sim no)
  (in_bom yes)
  (on_board yes)
  (dnp no)
  (fields_autoplaced yes)
  (property "Reference" "#PWR01" (at 40.64 60.96 0) (effects (font (size 1.27 1.27)) (hide yes)))
  (property "Value" "GND" (at 40.64 59.69 0) (effects (font (size 1.27 1.27))))
  (property "Footprint" "" (at 40.64 54.61 0) (effects (font (size 1.27 1.27)) (hide yes)))
  (property "Datasheet" "" (at 40.64 54.61 0) (effects (font (size 1.27 1.27)) (hide yes)))
  (property "Description" "Power symbol creates a global label with name \"GND\" , ground" (at 40.64 54.61 0) (effects (font (size 1.27 1.27)) (hide yes)))
  (pin "1"))
 (symbol
  (lib_id "4xxx:HEF4093B")
  (at 113.03 41.91 0)
  (unit 5)
  (exclude_from_sim no)
  (in_bom yes)
  (on_board yes)
  (dnp no)
  (fields_autoplaced yes)
  (property "Reference" "U1" (at 119.38 40.6399 0) (effects (font (size 1.27 1.27)) (justify left)))
  (property "Value" "HEF4093B" (at 119.38 43.1799 0) (effects (font (size 1.27 1.27)) (justify left)))
  (property "Footprint" "" (at 113.03 41.91 0) (effects (font (size 1.27 1.27)) (hide yes)))
  (property "Datasheet" "https://assets.nexperia.com/documents/data-sheet/HEF4093B.pdf" (at 113.03 41.91 0) (effects (font (size 1.27 1.27)) (hide yes)))
  (property "Description" "Quad 2-Input NAND Schmitt Trigger, SOIC-14" (at 113.03 41.91 0) (effects (font (size 1.27 1.27)) (hide yes)))
  (pin "13")
  (pin "11")
  (pin "4")
  (pin "5")
  (pin "3")
  (pin "8")
  (pin "14")
  (pin "7")
  (pin "6")
  (pin "12")
  (pin "1")
  (pin "10")
  (pin "9")
  (pin "2"))
 (symbol
  (lib_id "4xxx:HEF4093B")
  (at 44.45 101.6 0)
  (unit 3)
  (exclude_from_sim no)
  (in_bom yes)
  (on_board yes)
  (dnp no)
  (fields_autoplaced yes)
  (property "Reference" "U1" (at 44.4417 92.71 0) (effects (font (size 1.27 1.27))))
  (property "Value" "HEF4093B" (at 44.4417 95.25 0) (effects (font (size 1.27 1.27))))
  (property "Footprint" "" (at 44.45 101.6 0) (effects (font (size 1.27 1.27)) (hide yes)))
  (property "Datasheet" "https://assets.nexperia.com/documents/data-sheet/HEF4093B.pdf" (at 44.45 101.6 0) (effects (font (size 1.27 1.27)) (hide yes)))
  (property "Description" "Quad 2-Input NAND Schmitt Trigger, SOIC-14" (at 44.45 101.6 0) (effects (font (size 1.27 1.27)) (hide yes)))
  (pin "13")
  (pin "11")
  (pin "4")
  (pin "5")
  (pin "3")
  (pin "8")
  (pin "14")
  (pin "7")
  (pin "6")
  (pin "12")
  (pin "1")
  (pin "10")
  (pin "9")
  (pin "2"))
 (symbol
  (lib_id "Device:R")
  (at 77.47 137.16 90)
  (unit 1)
  (exclude_from_sim no)
  (in_bom yes)
  (on_board yes)
  (dnp no)
  (fields_autoplaced yes)
  (property "Reference" "R6" (at 77.47 130.81 90) (effects (font (size 1.27 1.27))))
  (property "Value" "3M9" (at 77.47 133.35 90) (effects (font (size 1.27 1.27))))
  (property "Footprint" "" (at 77.47 138.938 90) (effects (font (size 1.27 1.27)) (hide yes)))
  (property "Datasheet" "~" (at 77.47 137.16 0) (effects (font (size 1.27 1.27)) (hide yes)))
  (property "Description" "Resistor" (at 77.47 137.16 0) (effects (font (size 1.27 1.27)) (hide yes)))
  (pin "1")
  (pin "2"))
 (symbol
  (lib_id "power:GND")
  (at 92.71 54.61 0)
  (unit 1)
  (exclude_from_sim no)
  (in_bom yes)
  (on_board yes)
  (dnp no)
  (fields_autoplaced yes)
  (property "Reference" "#PWR03" (at 92.71 60.96 0) (effects (font (size 1.27 1.27)) (hide yes)))
  (property "Value" "GND" (at 92.71 59.69 0) (effects (font (size 1.27 1.27))))
  (property "Footprint" "" (at 92.71 54.61 0) (effects (font (size 1.27 1.27)) (hide yes)))
  (property "Datasheet" "" (at 92.71 54.61 0) (effects (font (size 1.27 1.27)) (hide yes)))
  (property "Description" "Power symbol creates a global label with name \"GND\" , ground" (at 92.71 54.61 0) (effects (font (size 1.27 1.27)) (hide yes)))
  (pin "1"))
 (symbol
  (lib_id "Device:C_Polarized")
  (at 92.71 41.91 0)
  (unit 1)
  (exclude_from_sim no)
  (in_bom yes)
  (on_board yes)
  (dnp no)
  (fields_autoplaced yes)
  (property "Reference" "C1" (at 96.52 39.7509 0) (effects (font (size 1.27 1.27)) (justify left)))
  (property "Value" "2u2/25V" (at 96.52 42.2909 0) (effects (font (size 1.27 1.27)) (justify left)))
  (property "Footprint" "" (at 93.6752 45.72 0) (effects (font (size 1.27 1.27)) (hide yes)))
  (property "Datasheet" "~" (at 92.71 41.91 0) (effects (font (size 1.27 1.27)) (hide yes)))
  (property "Description" "Polarized capacitor" (at 92.71 41.91 0) (effects (font (size 1.27 1.27)) (hide yes)))
  (pin "1")
  (pin "2"))
 (symbol
  (lib_id "Device:R")
  (at 72.39 29.21 90)
  (unit 1)
  (exclude_from_sim no)
  (in_bom yes)
  (on_board yes)
  (dnp no)
  (fields_autoplaced yes)
  (property "Reference" "R2" (at 72.39 22.86 90) (effects (font (size 1.27 1.27))))
  (property "Value" "220R" (at 72.39 25.4 90) (effects (font (size 1.27 1.27))))
  (property "Footprint" "" (at 72.39 30.988 90) (effects (font (size 1.27 1.27)) (hide yes)))
  (property "Datasheet" "~" (at 72.39 29.21 0) (effects (font (size 1.27 1.27)) (hide yes)))
  (property "Description" "Resistor" (at 72.39 29.21 0) (effects (font (size 1.27 1.27)) (hide yes)))
  (pin "1")
  (pin "2"))
 (symbol
  (lib_id "power:GND")
  (at 113.03 54.61 0)
  (unit 1)
  (exclude_from_sim no)
  (in_bom yes)
  (on_board yes)
  (dnp no)
  (fields_autoplaced yes)
  (property "Reference" "#PWR04" (at 113.03 60.96 0) (effects (font (size 1.27 1.27)) (hide yes)))
  (property "Value" "GND" (at 113.03 59.69 0) (effects (font (size 1.27 1.27))))
  (property "Footprint" "" (at 113.03 54.61 0) (effects (font (size 1.27 1.27)) (hide yes)))
  (property "Datasheet" "" (at 113.03 54.61 0) (effects (font (size 1.27 1.27)) (hide yes)))
  (property "Description" "Power symbol creates a global label with name \"GND\" , ground" (at 113.03 54.61 0) (effects (font (size 1.27 1.27)) (hide yes)))
  (pin "1"))
 (symbol
  (lib_id "power:GND")
  (at 80.01 54.61 0)
  (unit 1)
  (exclude_from_sim no)
  (in_bom yes)
  (on_board yes)
  (dnp no)
  (fields_autoplaced yes)
  (property "Reference" "#PWR02" (at 80.01 60.96 0) (effects (font (size 1.27 1.27)) (hide yes)))
  (property "Value" "GND" (at 80.01 59.69 0) (effects (font (size 1.27 1.27))))
  (property "Footprint" "" (at 80.01 54.61 0) (effects (font (size 1.27 1.27)) (hide yes)))
  (property "Datasheet" "" (at 80.01 54.61 0) (effects (font (size 1.27 1.27)) (hide yes)))
  (property "Description" "Power symbol creates a global label with name \"GND\" , ground" (at 80.01 54.61 0) (effects (font (size 1.27 1.27)) (hide yes)))
  (pin "1"))
 (symbol
  (lib_id "Diode:1N4148")
  (at 66.04 116.84 180)
  (unit 1)
  (exclude_from_sim no)
  (in_bom yes)
  (on_board yes)
  (dnp no)
  (fields_autoplaced yes)
  (property "Reference" "D3" (at 66.04 110.49 0) (effects (font (size 1.27 1.27))))
  (property "Value" "1N4148" (at 66.04 113.03 0) (effects (font (size 1.27 1.27))))
  (property "Footprint" "Diode_THT:D_DO-35_SOD27_P7.62mm_Horizontal" (at 66.04 116.84 0) (effects (font (size 1.27 1.27)) (hide yes)))
  (property "Datasheet" "https://assets.nexperia.com/documents/data-sheet/1N4148_1N4448.pdf" (at 66.04 116.84 0) (effects (font (size 1.27 1.27)) (hide yes)))
  (property "Description" "100V 0.15A standard switching diode, DO-35" (at 66.04 116.84 0) (effects (font (size 1.27 1.27)) (hide yes)))
  (property "Sim.Device" "D" (at 66.04 116.84 0) (effects (font (size 1.27 1.27)) (hide yes)))
  (property "Sim.Pins" "1=K 2=A" (at 66.04 116.84 0) (effects (font (size 1.27 1.27)) (hide yes)))
  (pin "2")
  (pin "1"))
 (symbol
  (lib_id "Device:R")
  (at 60.96 29.21 90)
  (unit 1)
  (exclude_from_sim no)
  (in_bom yes)
  (on_board yes)
  (dnp no)
  (fields_autoplaced yes)
  (property "Reference" "R1" (at 60.96 22.86 90) (effects (font (size 1.27 1.27))))
  (property "Value" "220R" (at 60.96 25.4 90) (effects (font (size 1.27 1.27))))
  (property "Footprint" "" (at 60.96 30.988 90) (effects (font (size 1.27 1.27)) (hide yes)))
  (property "Datasheet" "~" (at 60.96 29.21 0) (effects (font (size 1.27 1.27)) (hide yes)))
  (property "Description" "Resistor" (at 60.96 29.21 0) (effects (font (size 1.27 1.27)) (hide yes)))
  (pin "1")
  (pin "2"))
 (symbol
  (lib_id "Device:R")
  (at 77.47 127 90)
  (unit 1)
  (exclude_from_sim no)
  (in_bom yes)
  (on_board yes)
  (dnp no)
  (fields_autoplaced yes)
  (property "Reference" "R5" (at 77.47 120.65 90) (effects (font (size 1.27 1.27))))
  (property "Value" "100k" (at 77.47 123.19 90) (effects (font (size 1.27 1.27))))
  (property "Footprint" "" (at 77.47 128.778 90) (effects (font (size 1.27 1.27)) (hide yes)))
  (property "Datasheet" "~" (at 77.47 127 0) (effects (font (size 1.27 1.27)) (hide yes)))
  (property "Description" "Resistor" (at 77.47 127 0) (effects (font (size 1.27 1.27)) (hide yes)))
  (pin "1")
  (pin "2"))
 (symbol
  (lib_id "4xxx:HEF4093B")
  (at 76.2 101.6 0)
  (unit 4)
  (exclude_from_sim no)
  (in_bom yes)
  (on_board yes)
  (dnp no)
  (fields_autoplaced yes)
  (property "Reference" "U1" (at 76.1917 92.71 0) (effects (font (size 1.27 1.27))))
  (property "Value" "HEF4093B" (at 76.1917 95.25 0) (effects (font (size 1.27 1.27))))
  (property "Footprint" "" (at 76.2 101.6 0) (effects (font (size 1.27 1.27)) (hide yes)))
  (property "Datasheet" "https://assets.nexperia.com/documents/data-sheet/HEF4093B.pdf" (at 76.2 101.6 0) (effects (font (size 1.27 1.27)) (hide yes)))
  (property "Description" "Quad 2-Input NAND Schmitt Trigger, SOIC-14" (at 76.2 101.6 0) (effects (font (size 1.27 1.27)) (hide yes)))
  (pin "13")
  (pin "11")
  (pin "4")
  (pin "5")
  (pin "3")
  (pin "8")
  (pin "14")
  (pin "7")
  (pin "6")
  (pin "12")
  (pin "1")
  (pin "10")
  (pin "9")
  (pin "2"))
 (symbol
  (lib_id "Diode:1N4148")
  (at 66.04 127 0)
  (unit 1)
  (exclude_from_sim no)
  (in_bom yes)
  (on_board yes)
  (dnp no)
  (fields_autoplaced yes)
  (property "Reference" "D4" (at 66.04 120.65 0) (effects (font (size 1.27 1.27))))
  (property "Value" "1N4148" (at 66.04 123.19 0) (effects (font (size 1.27 1.27))))
  (property "Footprint" "Diode_THT:D_DO-35_SOD27_P7.62mm_Horizontal" (at 66.04 127 0) (effects (font (size 1.27 1.27)) (hide yes)))
  (property "Datasheet" "https://assets.nexperia.com/documents/data-sheet/1N4148_1N4448.pdf" (at 66.04 127 0) (effects (font (size 1.27 1.27)) (hide yes)))
  (property "Description" "100V 0.15A standard switching diode, DO-35" (at 66.04 127 0) (effects (font (size 1.27 1.27)) (hide yes)))
  (property "Sim.Device" "D" (at 66.04 127 0) (effects (font (size 1.27 1.27)) (hide yes)))
  (property "Sim.Pins" "1=K 2=A" (at 66.04 127 0) (effects (font (size 1.27 1.27)) (hide yes)))
  (pin "2")
  (pin "1"))
 (sheet_instances
  (path ""
   (page "1")))
 (embedded_fonts no))
